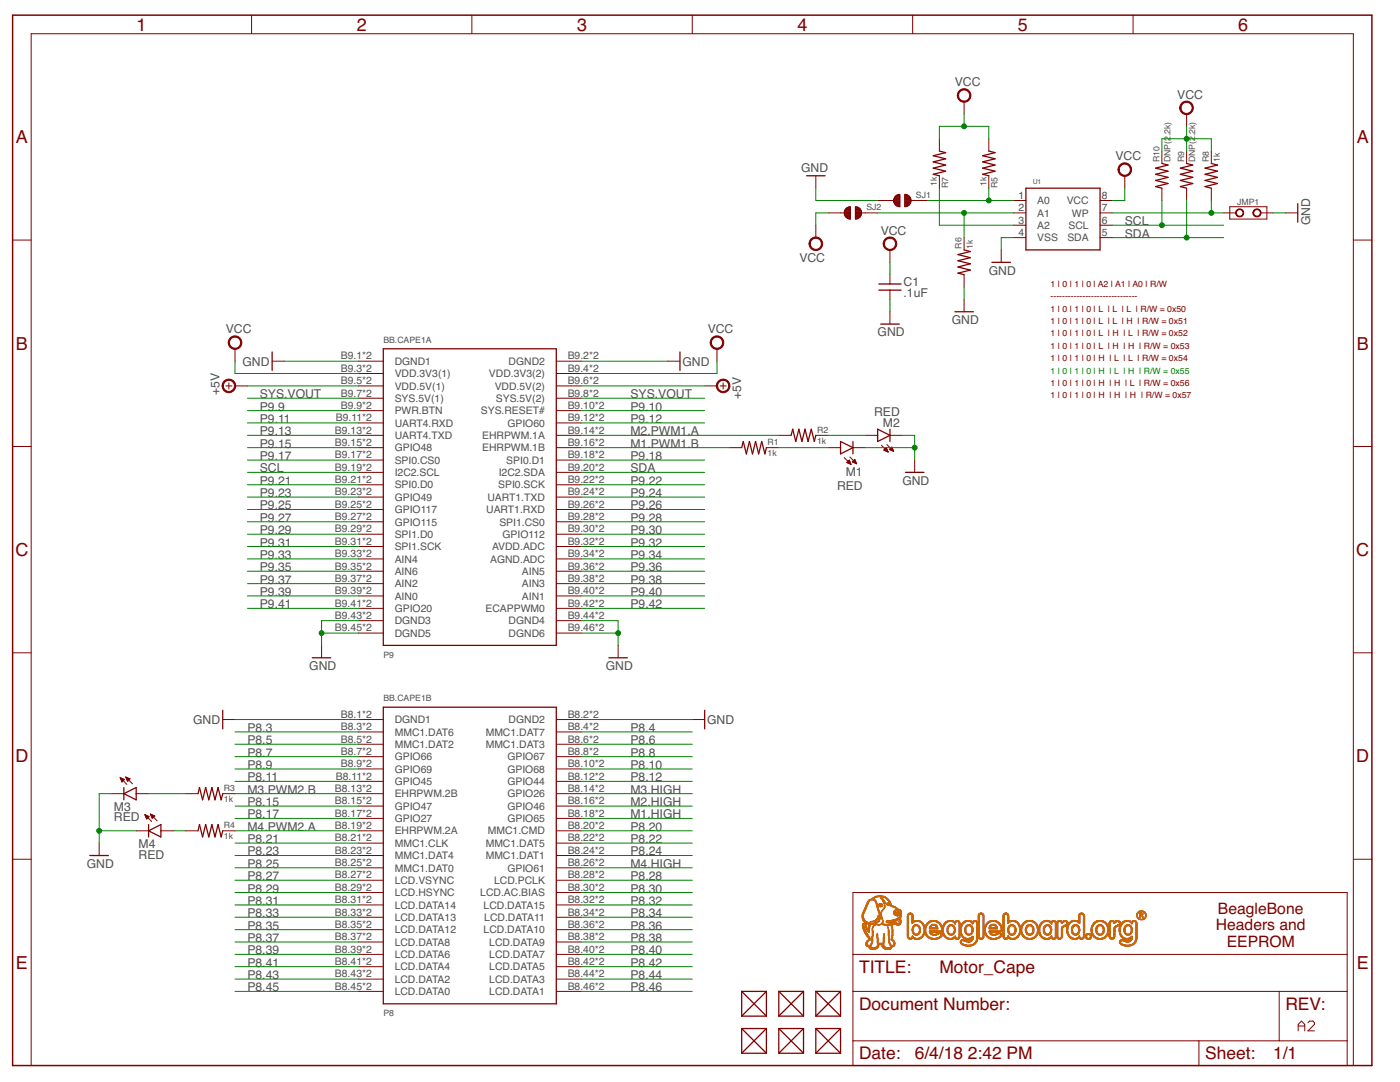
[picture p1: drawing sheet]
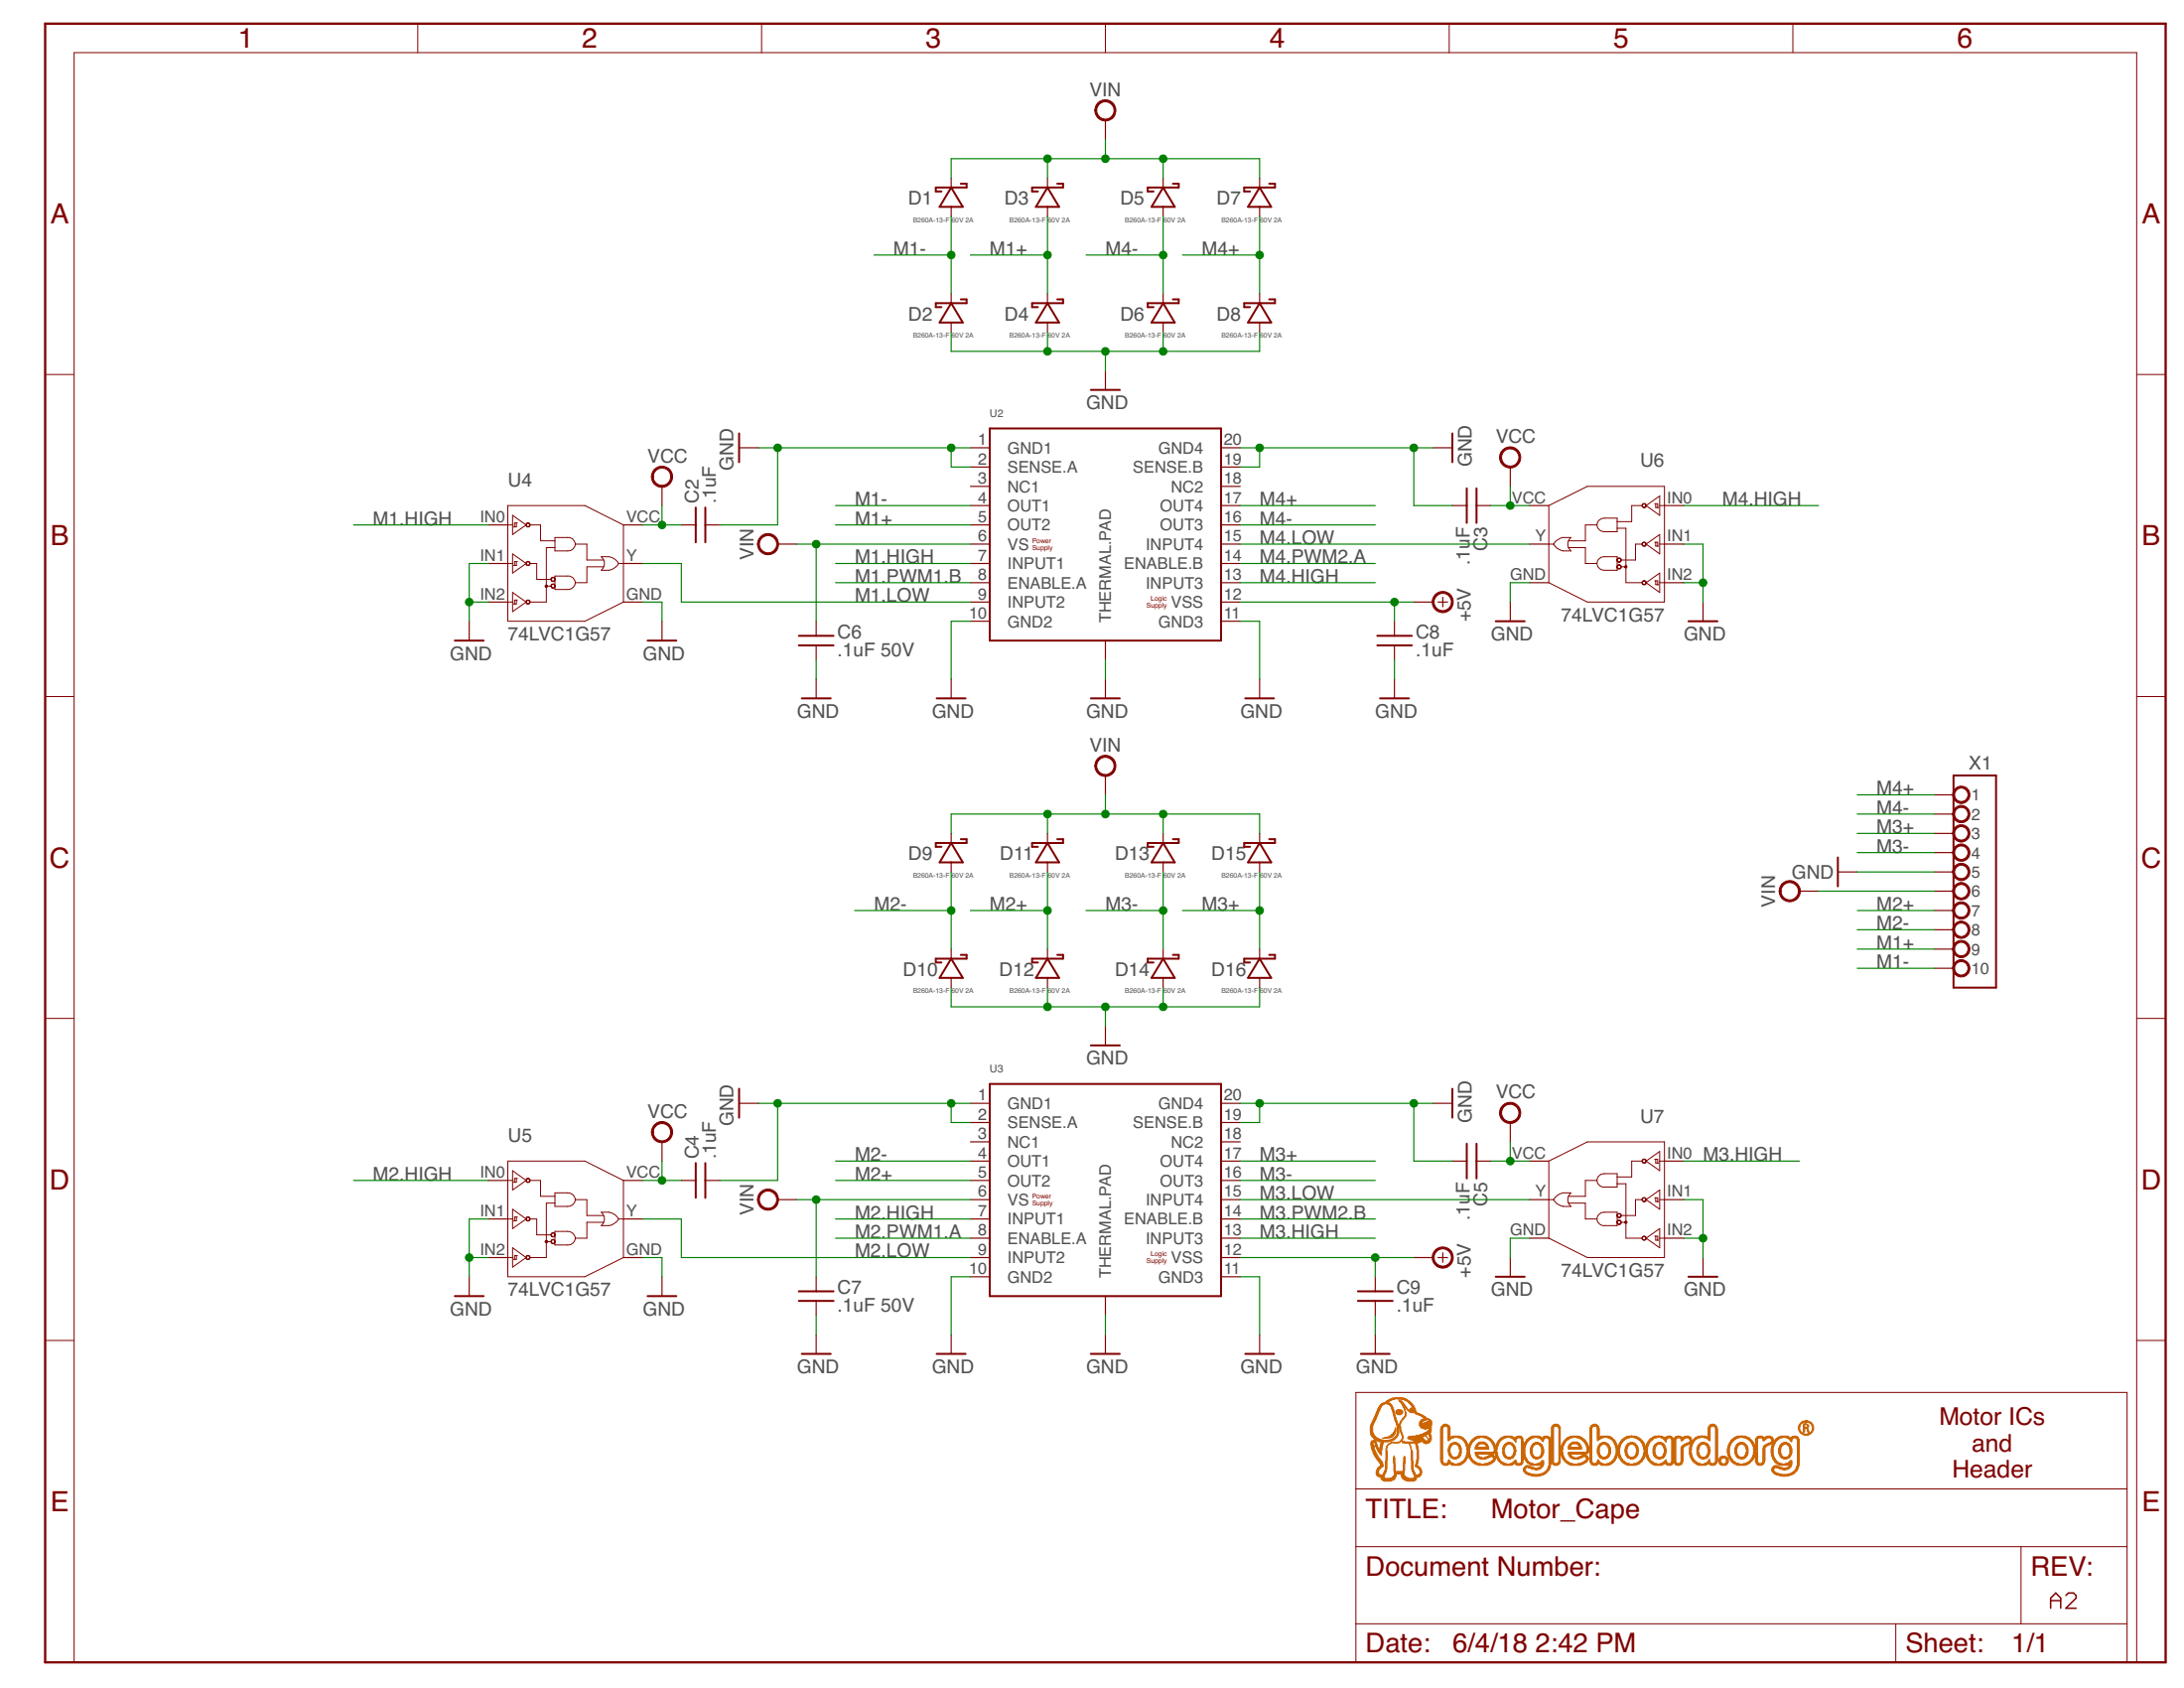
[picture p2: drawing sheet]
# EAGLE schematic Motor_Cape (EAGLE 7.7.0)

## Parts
BB.CAPE1  BEAGLEBONE.CAPE.TOP/BOTTOM-PADS  [BEAGLEBONE.CAPE.TOP/BOTTOM-PADS]
C1  .1uF  CAPACITOR-(INCH)-0402  [0402]
C2  .1uF  CAPACITOR-(INCH)-0402  [0402]
C3  .1uF  CAPACITOR-(INCH)-0402  [0402]
C4  .1uF  CAPACITOR-(INCH)-0402  [0402]
C5  .1uF  CAPACITOR-(INCH)-0402  [0402]
C6  .1uF 50V  CAPACITOR-(INCH)-0603  [0603]
C7  .1uF 50V  CAPACITOR-(INCH)-0603  [0603]
C8  .1uF  CAPACITOR-(INCH)-0402  [0402]
C9  .1uF  CAPACITOR-(INCH)-0402  [0402]
D1  B260A-13-F 60V 2A  DIODE-SCHOTTKY-(DIODES)-SMA  [SMA(DIODES)]
D2  B260A-13-F 60V 2A  DIODE-SCHOTTKY-(DIODES)-SMA  [SMA(DIODES)]
D3  B260A-13-F 60V 2A  DIODE-SCHOTTKY-(DIODES)-SMA  [SMA(DIODES)]
D4  B260A-13-F 60V 2A  DIODE-SCHOTTKY-(DIODES)-SMA  [SMA(DIODES)]
D5  B260A-13-F 60V 2A  DIODE-SCHOTTKY-(DIODES)-SMA  [SMA(DIODES)]
D6  B260A-13-F 60V 2A  DIODE-SCHOTTKY-(DIODES)-SMA  [SMA(DIODES)]
D7  B260A-13-F 60V 2A  DIODE-SCHOTTKY-(DIODES)-SMA  [SMA(DIODES)]
D8  B260A-13-F 60V 2A  DIODE-SCHOTTKY-(DIODES)-SMA  [SMA(DIODES)]
D9  B260A-13-F 60V 2A  DIODE-SCHOTTKY-(DIODES)-SMA  [SMA(DIODES)]
D10  B260A-13-F 60V 2A  DIODE-SCHOTTKY-(DIODES)-SMA  [SMA(DIODES)]
D11  B260A-13-F 60V 2A  DIODE-SCHOTTKY-(DIODES)-SMA  [SMA(DIODES)]
D12  B260A-13-F 60V 2A  DIODE-SCHOTTKY-(DIODES)-SMA  [SMA(DIODES)]
D13  B260A-13-F 60V 2A  DIODE-SCHOTTKY-(DIODES)-SMA  [SMA(DIODES)]
D14  B260A-13-F 60V 2A  DIODE-SCHOTTKY-(DIODES)-SMA  [SMA(DIODES)]
D15  B260A-13-F 60V 2A  DIODE-SCHOTTKY-(DIODES)-SMA  [SMA(DIODES)]
D16  B260A-13-F 60V 2A  DIODE-SCHOTTKY-(DIODES)-SMA  [SMA(DIODES)]
FUD1  FIDUCIAL  [FIDUCIAL_40MIL]
FUD2  FIDUCIAL  [FIDUCIAL_40MIL]
FUD3  FIDUCIAL  [FIDUCIAL_40MIL]
FUD4  FIDUCIAL  [FIDUCIAL_40MIL]
FUD5  FIDUCIAL  [FIDUCIAL_40MIL]
FUD6  FIDUCIAL  [FIDUCIAL_40MIL]
JMP1  JUMPER-(X2)  [JUMPER-(X2)]
M1  RED  LED-(INCH)-0805  [0805-LED]
M2  RED  LED-(INCH)-0805  [0805-LED]
M3  RED  LED-(INCH)-0805  [0805-LED]
M4  RED  LED-(INCH)-0805  [0805-LED]
R1  1k  RESISTOR-(INCH)-0402  [0402]
R2  1k  RESISTOR-(INCH)-0402  [0402]
R3  1k  RESISTOR-(INCH)-0402  [0402]
R4  1k  RESISTOR-(INCH)-0402  [0402]
R5  1k  RESISTOR-(INCH)-0402  [0402]
R6  1k  RESISTOR-(INCH)-0402  [0402]
R7  1k  RESISTOR-(INCH)-0402  [0402]
R8  1k  RESISTOR-(INCH)-0402  [0402]
R9  DNP(2.2k)  RESISTOR-(INCH)-0402  [0402]
R10  DNP(2.2k)  RESISTOR-(INCH)-0402  [0402]
SJ1  SOLDER.JOINT-(INCH)-0402  [SOLDER.JOINT(0402)]
SJ2  SOLDER.JOINT-(INCH)-0402  [SOLDER.JOINT(0402)]
U1  CAT24C32  [UDFN8,2X3(ON-SEMI)]
U2  ST-L298-TP(VERSION.A)-W/TV  [POWER.SO-20(ST)-A.W/TV]
U3  ST-L298-TP(VERSION.A)-W/TV  [POWER.SO-20(ST)-A.W/TV]
U4  74LVC1G57  [SOT-23-6]
U5  74LVC1G57  [SOT-23-6]
U6  74LVC1G57  [SOT-23-6]
U7  74LVC1G57  [SOT-23-6]
X1  TB-10TERM-150MIL.PITCH  [TERMINAL.BLOCK-10TERM-150MIL.PITCH]

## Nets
+5V [power]: BB.CAPE1.B9.5(A:VDD.5V(1)) BB.CAPE1.B9.6(A:VDD.5V(2)) BB.CAPE1.T9.5(A:VDD.5V(1)) BB.CAPE1.T9.6(A:VDD.5V(2)) C8.1 C9.1 U2.12(VSS) U3.12(VSS)
A0: R5.2 SJ1.2 U1.1(A0)
A1: R6.2 SJ2.2 U1.2(A1)
A2: R7.2 U1.3(A2)
GND: BB.CAPE1.B8.1(B:DGND1) BB.CAPE1.B8.2(B:DGND2) BB.CAPE1.B9.1(A:DGND1) BB.CAPE1.B9.2(A:DGND2) BB.CAPE1.B9.43(A:DGND3) BB.CAPE1.B9.44(A:DGND4) BB.CAPE1.B9.45(A:DGND5) BB.CAPE1.B9.46(A:DGND6) BB.CAPE1.T8.1(B:DGND1) BB.CAPE1.T8.2(B:DGND2) BB.CAPE1.T9.1(A:DGND1) BB.CAPE1.T9.2(A:DGND2) BB.CAPE1.T9.43(A:DGND3) BB.CAPE1.T9.44(A:DGND4) BB.CAPE1.T9.45(A:DGND5) BB.CAPE1.T9.46(A:DGND6) C1.2 C2.2 C3.2 C4.2 C5.2 C6.2 C7.2 C8.2 C9.2 D2.A(ANODE) D4.A(ANODE) D6.A(ANODE) D8.A(ANODE) D10.A(ANODE) D12.A(ANODE) D14.A(ANODE) D16.A(ANODE) JMP1.2 M1.K M2.K M3.K M4.K R6.1 SJ1.1 U1.4(VSS) U2.1(GND1) U2.2(SENSE.A) U2.10(GND2) U2.11(GND3) U2.19(SENSE.B) U2.20(GND4) U2.THERMAL.PAD U2.TV1(THERMAL.PAD) U2.TV2(THERMAL.PAD) U2.TV3(THERMAL.PAD) U2.TV4(THERMAL.PAD) U2.TV5(THERMAL.PAD) U2.TV6(THERMAL.PAD) U2.TV7(THERMAL.PAD) U2.TV8(THERMAL.PAD) U2.TV9(THERMAL.PAD) U2.TV10(THERMAL.PAD) U2.TV11(THERMAL.PAD) U2.TV12(THERMAL.PAD) U2.TV13(THERMAL.PAD) U2.TV14(THERMAL.PAD) U2.TV15(THERMAL.PAD) U2.TV16(THERMAL.PAD) U2.TV17(THERMAL.PAD) U2.TV18(THERMAL.PAD) U2.TV19(THERMAL.PAD) U2.TV20(THERMAL.PAD) U2.TV21(THERMAL.PAD) U3.1(GND1) U3.2(SENSE.A) U3.10(GND2) U3.11(GND3) U3.19(SENSE.B) U3.20(GND4) U3.THERMAL.PAD U3.TV1(THERMAL.PAD) U3.TV2(THERMAL.PAD) U3.TV3(THERMAL.PAD) U3.TV4(THERMAL.PAD) U3.TV5(THERMAL.PAD) U3.TV6(THERMAL.PAD) U3.TV7(THERMAL.PAD) U3.TV8(THERMAL.PAD) U3.TV9(THERMAL.PAD) U3.TV10(THERMAL.PAD) U3.TV11(THERMAL.PAD) U3.TV12(THERMAL.PAD) U3.TV13(THERMAL.PAD) U3.TV14(THERMAL.PAD) U3.TV15(THERMAL.PAD) U3.TV16(THERMAL.PAD) U3.TV17(THERMAL.PAD) U3.TV18(THERMAL.PAD) U3.TV19(THERMAL.PAD) U3.TV20(THERMAL.PAD) U3.TV21(THERMAL.PAD) U4.GND U4.IN1 U4.IN2 U5.GND U5.IN1 U5.IN2 U6.GND U6.IN1 U6.IN2 U7.GND U7.IN1 U7.IN2 X1.5
M1+: D3.A(ANODE) D4.K(CATHODE) U2.5(OUT2) X1.9
M1-: D1.A(ANODE) D2.K(CATHODE) U2.4(OUT1) X1.10
M1.HIGH: BB.CAPE1.B8.18(B:GPIO65) BB.CAPE1.T8.18(B:GPIO65) U2.7(INPUT1) U4.IN0
M1.LOW: U2.9(INPUT2) U4.Y
M1.PWM1.B: BB.CAPE1.B9.16(A:EHRPWM.1B) BB.CAPE1.T9.16(A:EHRPWM.1B) R1.1 U2.8(ENABLE.A)
M2+: D11.A(ANODE) D12.K(CATHODE) U3.5(OUT2) X1.7
M2-: D9.A(ANODE) D10.K(CATHODE) U3.4(OUT1) X1.8
M2.HIGH: BB.CAPE1.B8.16(B:GPIO46) BB.CAPE1.T8.16(B:GPIO46) U3.7(INPUT1) U5.IN0
M2.LOW: U3.9(INPUT2) U5.Y
M2.PWM1.A: BB.CAPE1.B9.14(A:EHRPWM.1A) BB.CAPE1.T9.14(A:EHRPWM.1A) R2.1 U3.8(ENABLE.A)
M3+: D15.A(ANODE) D16.K(CATHODE) U3.17(OUT4) X1.3
M3-: D13.A(ANODE) D14.K(CATHODE) U3.16(OUT3) X1.4
M3.HIGH: BB.CAPE1.B8.14(B:GPIO26) BB.CAPE1.T8.14(B:GPIO26) U3.13(INPUT3) U7.IN0
M3.LOW: U3.15(INPUT4) U7.Y
M3.PWM2.B: BB.CAPE1.B8.13(B:EHRPWM.2B) BB.CAPE1.T8.13(B:EHRPWM.2B) R3.2 U3.14(ENABLE.B)
M4+: D7.A(ANODE) D8.K(CATHODE) U2.17(OUT4) X1.1
M4-: D5.A(ANODE) D6.K(CATHODE) U2.16(OUT3) X1.2
M4.HIGH: BB.CAPE1.B8.26(B:GPIO61) BB.CAPE1.T8.26(B:GPIO61) U2.13(INPUT3) U6.IN0
M4.LOW: U2.15(INPUT4) U6.Y
M4.PWM2.A: BB.CAPE1.B8.19(B:EHRPWM.2A) BB.CAPE1.T8.19(B:EHRPWM.2A) R4.2 U2.14(ENABLE.B)
N$3: M1.A R1.2
N$4: M2.A R2.2
N$5: M3.A R3.1
N$6: M4.A R4.1
P8.3: BB.CAPE1.B8.3(B:MMC1.DAT6) BB.CAPE1.T8.3(B:MMC1.DAT6)
P8.4: BB.CAPE1.B8.4(B:MMC1.DAT7) BB.CAPE1.T8.4(B:MMC1.DAT7)
P8.5: BB.CAPE1.B8.5(B:MMC1.DAT2) BB.CAPE1.T8.5(B:MMC1.DAT2)
P8.6: BB.CAPE1.B8.6(B:MMC1.DAT3) BB.CAPE1.T8.6(B:MMC1.DAT3)
P8.7: BB.CAPE1.B8.7(B:GPIO66) BB.CAPE1.T8.7(B:GPIO66)
P8.8: BB.CAPE1.B8.8(B:GPIO67) BB.CAPE1.T8.8(B:GPIO67)
P8.9: BB.CAPE1.B8.9(B:GPIO69) BB.CAPE1.T8.9(B:GPIO69)
P8.10: BB.CAPE1.B8.10(B:GPIO68) BB.CAPE1.T8.10(B:GPIO68)
P8.11: BB.CAPE1.B8.11(B:GPIO45) BB.CAPE1.T8.11(B:GPIO45)
P8.12: BB.CAPE1.B8.12(B:GPIO44) BB.CAPE1.T8.12(B:GPIO44)
P8.15: BB.CAPE1.B8.15(B:GPIO47) BB.CAPE1.T8.15(B:GPIO47)
P8.17: BB.CAPE1.B8.17(B:GPIO27) BB.CAPE1.T8.17(B:GPIO27)
P8.20: BB.CAPE1.B8.20(B:MMC1.CMD) BB.CAPE1.T8.20(B:MMC1.CMD)
P8.21: BB.CAPE1.B8.21(B:MMC1.CLK) BB.CAPE1.T8.21(B:MMC1.CLK)
P8.22: BB.CAPE1.B8.22(B:MMC1.DAT5) BB.CAPE1.T8.22(B:MMC1.DAT5)
P8.23: BB.CAPE1.B8.23(B:MMC1.DAT4) BB.CAPE1.T8.23(B:MMC1.DAT4)
P8.24: BB.CAPE1.B8.24(B:MMC1.DAT1) BB.CAPE1.T8.24(B:MMC1.DAT1)
P8.25: BB.CAPE1.B8.25(B:MMC1.DAT0) BB.CAPE1.T8.25(B:MMC1.DAT0)
P8.27: BB.CAPE1.B8.27(B:LCD.VSYNC) BB.CAPE1.T8.27(B:LCD.VSYNC)
P8.28: BB.CAPE1.B8.28(B:LCD.PCLK) BB.CAPE1.T8.28(B:LCD.PCLK)
P8.29: BB.CAPE1.B8.29(B:LCD.HSYNC) BB.CAPE1.T8.29(B:LCD.HSYNC)
P8.30: BB.CAPE1.B8.30(B:LCD.AC.BIAS) BB.CAPE1.T8.30(B:LCD.AC.BIAS)
P8.31: BB.CAPE1.B8.31(B:LCD.DATA14) BB.CAPE1.T8.31(B:LCD.DATA14)
P8.32: BB.CAPE1.B8.32(B:LCD.DATA15) BB.CAPE1.T8.32(B:LCD.DATA15)
P8.33: BB.CAPE1.B8.33(B:LCD.DATA13) BB.CAPE1.T8.33(B:LCD.DATA13)
P8.34: BB.CAPE1.B8.34(B:LCD.DATA11) BB.CAPE1.T8.34(B:LCD.DATA11)
P8.35: BB.CAPE1.B8.35(B:LCD.DATA12) BB.CAPE1.T8.35(B:LCD.DATA12)
P8.36: BB.CAPE1.B8.36(B:LCD.DATA10) BB.CAPE1.T8.36(B:LCD.DATA10)
P8.37: BB.CAPE1.B8.37(B:LCD.DATA8) BB.CAPE1.T8.37(B:LCD.DATA8)
P8.38: BB.CAPE1.B8.38(B:LCD.DATA9) BB.CAPE1.T8.38(B:LCD.DATA9)
P8.39: BB.CAPE1.B8.39(B:LCD.DATA6) BB.CAPE1.T8.39(B:LCD.DATA6)
P8.40: BB.CAPE1.B8.40(B:LCD.DATA7) BB.CAPE1.T8.40(B:LCD.DATA7)
P8.41: BB.CAPE1.B8.41(B:LCD.DATA4) BB.CAPE1.T8.41(B:LCD.DATA4)
P8.42: BB.CAPE1.B8.42(B:LCD.DATA5) BB.CAPE1.T8.42(B:LCD.DATA5)
P8.43: BB.CAPE1.B8.43(B:LCD.DATA2) BB.CAPE1.T8.43(B:LCD.DATA2)
P8.44: BB.CAPE1.B8.44(B:LCD.DATA3) BB.CAPE1.T8.44(B:LCD.DATA3)
P8.45: BB.CAPE1.B8.45(B:LCD.DATA0) BB.CAPE1.T8.45(B:LCD.DATA0)
P8.46: BB.CAPE1.B8.46(B:LCD.DATA1) BB.CAPE1.T8.46(B:LCD.DATA1)
P9.9: BB.CAPE1.B9.9(A:PWR.BTN) BB.CAPE1.T9.9(A:PWR.BTN)
P9.10: BB.CAPE1.B9.10(A:SYS.RESET#) BB.CAPE1.T9.10(A:SYS.RESET#)
P9.11: BB.CAPE1.B9.11(A:UART4.RXD) BB.CAPE1.T9.11(A:UART4.RXD)
P9.12: BB.CAPE1.B9.12(A:GPIO60) BB.CAPE1.T9.12(A:GPIO60)
P9.13: BB.CAPE1.B9.13(A:UART4.TXD) BB.CAPE1.T9.13(A:UART4.TXD)
P9.15: BB.CAPE1.B9.15(A:GPIO48) BB.CAPE1.T9.15(A:GPIO48)
P9.17: BB.CAPE1.B9.17(A:SPI0.CS0) BB.CAPE1.T9.17(A:SPI0.CS0)
P9.18: BB.CAPE1.B9.18(A:SPI0.D1) BB.CAPE1.T9.18(A:SPI0.D1)
P9.21: BB.CAPE1.B9.21(A:SPI0.D0) BB.CAPE1.T9.21(A:SPI0.D0)
P9.22: BB.CAPE1.B9.22(A:SPI0.SCK) BB.CAPE1.T9.22(A:SPI0.SCK)
P9.23: BB.CAPE1.B9.23(A:GPIO49) BB.CAPE1.T9.23(A:GPIO49)
P9.24: BB.CAPE1.B9.24(A:UART1.TXD) BB.CAPE1.T9.24(A:UART1.TXD)
P9.25: BB.CAPE1.B9.25(A:GPIO117) BB.CAPE1.T9.25(A:GPIO117)
P9.26: BB.CAPE1.B9.26(A:UART1.RXD) BB.CAPE1.T9.26(A:UART1.RXD)
P9.27: BB.CAPE1.B9.27(A:GPIO115) BB.CAPE1.T9.27(A:GPIO115)
P9.28: BB.CAPE1.B9.28(A:SPI1.CS0) BB.CAPE1.T9.28(A:SPI1.CS0)
P9.29: BB.CAPE1.B9.29(A:SPI1.D0) BB.CAPE1.T9.29(A:SPI1.D0)
P9.30: BB.CAPE1.B9.30(A:GPIO112) BB.CAPE1.T9.30(A:GPIO112)
P9.31: BB.CAPE1.B9.31(A:SPI1.SCK) BB.CAPE1.T9.31(A:SPI1.SCK)
P9.32: BB.CAPE1.B9.32(A:AVDD.ADC) BB.CAPE1.T9.32(A:AVDD.ADC)
P9.33: BB.CAPE1.B9.33(A:AIN4) BB.CAPE1.T9.33(A:AIN4)
P9.34: BB.CAPE1.B9.34(A:AGND.ADC) BB.CAPE1.T9.34(A:AGND.ADC)
P9.35: BB.CAPE1.B9.35(A:AIN6) BB.CAPE1.T9.35(A:AIN6)
P9.36: BB.CAPE1.B9.36(A:AIN5) BB.CAPE1.T9.36(A:AIN5)
P9.37: BB.CAPE1.B9.37(A:AIN2) BB.CAPE1.T9.37(A:AIN2)
P9.38: BB.CAPE1.B9.38(A:AIN3) BB.CAPE1.T9.38(A:AIN3)
P9.39: BB.CAPE1.B9.39(A:AIN0) BB.CAPE1.T9.39(A:AIN0)
P9.40: BB.CAPE1.B9.40(A:AIN1) BB.CAPE1.T9.40(A:AIN1)
P9.41: BB.CAPE1.B9.41(A:GPIO20) BB.CAPE1.T9.41(A:GPIO20)
P9.42: BB.CAPE1.B9.42(A:ECAPPWM0) BB.CAPE1.T9.42(A:ECAPPWM0)
SCL: BB.CAPE1.B9.19(A:I2C2.SCL) BB.CAPE1.T9.19(A:I2C2.SCL) R10.1 U1.6(SCL)
SDA: BB.CAPE1.B9.20(A:I2C2.SDA) BB.CAPE1.T9.20(A:I2C2.SDA) R9.1 U1.5(SDA)
SYS.VOUT: BB.CAPE1.B9.7(A:SYS.5V(1)) BB.CAPE1.B9.8(A:SYS.5V(2)) BB.CAPE1.T9.7(A:SYS.5V(1)) BB.CAPE1.T9.8(A:SYS.5V(2))
VCC: BB.CAPE1.B9.3(A:VDD.3V3(1)) BB.CAPE1.B9.4(A:VDD.3V3(2)) BB.CAPE1.T9.3(A:VDD.3V3(1)) BB.CAPE1.T9.4(A:VDD.3V3(2)) C1.1 C2.1 C3.1 C4.1 C5.1 R5.1 R7.1 R8.2 R9.2 R10.2 SJ2.1 U1.8(VCC) U4.VCC U5.VCC U6.VCC U7.VCC
VIN: C6.1 C7.1 D1.K(CATHODE) D3.K(CATHODE) D5.K(CATHODE) D7.K(CATHODE) D9.K(CATHODE) D11.K(CATHODE) D13.K(CATHODE) D15.K(CATHODE) U2.6(VS) U3.6(VS) X1.6
WP: JMP1.1 R8.1 U1.7(WP)
Unconnected: FUD1.P$1 FUD2.P$1 FUD3.P$1 FUD4.P$1 FUD5.P$1 FUD6.P$1 U2.3(NC1) U2.18(NC2) U3.3(NC1) U3.18(NC2)

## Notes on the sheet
- 1 | 0 | 1 | 0 | A2 | A1 | A0 | R/W
- ------------------------------
- 1 | 0 | 1 | 0 | L  | L  | L  | R/W = 0x50
- 1 | 0 | 1 | 0 | L  | L  | H  | R/W = 0x51
- 1 | 0 | 1 | 0 | L  | H  | L  | R/W = 0x52
- 1 | 0 | 1 | 0 | L  | H  | H  | R/W = 0x53
- 1 | 0 | 1 | 0 | H  | L  | L  | R/W = 0x54
- 1 | 0 | 1 | 0 | H  | L  | H  | R/W = 0x55
- 1 | 0 | 1 | 0 | H  | H  | L  | R/W = 0x56
- 1 | 0 | 1 | 0 | H  | H  | H  | R/W = 0x57
- BeagleBone
  Headers and
  EEPROM
- Motor ICs
  and
  Header
- A2 | A2

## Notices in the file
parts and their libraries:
SparkFun-Aesthetics: Licensing: CC v3.0 Share-Alike You are welcome to use this library for commercial purposes.
